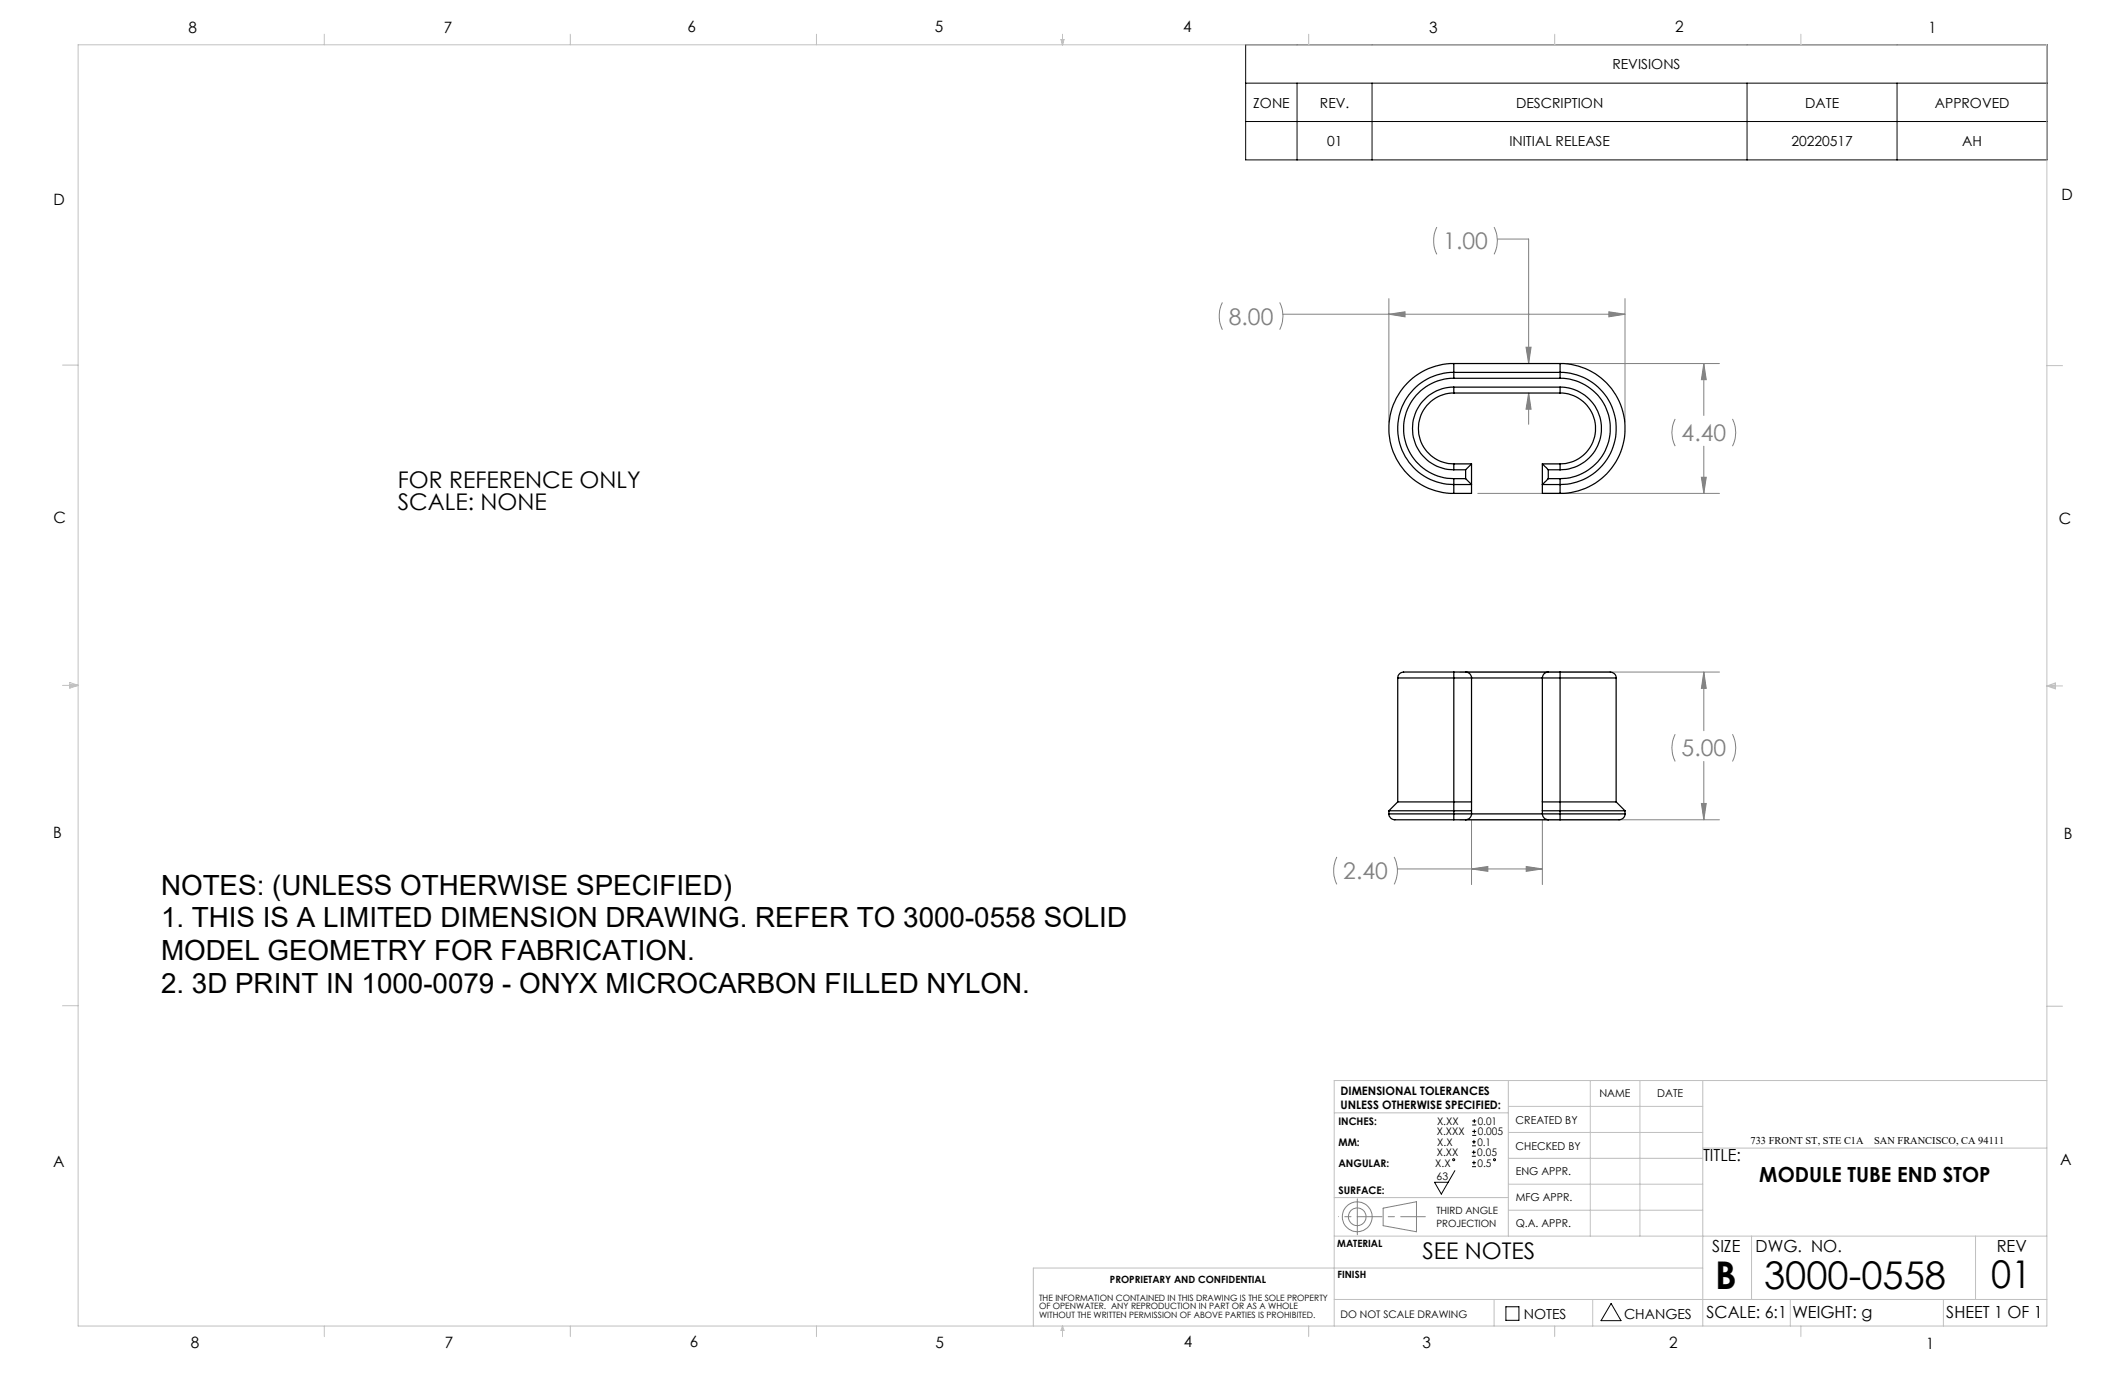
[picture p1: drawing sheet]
<svg xmlns="http://www.w3.org/2000/svg" width="432mm" height="279mm" viewBox="0 0 432 279" stroke-linecap="round" stroke-linejoin="round" font-family="sans-serif">
<g fill="none" stroke="#000" stroke-width=".2">
<path d="M253.1 9.1h162.9v23.4h-162.9zM253.1 16.9h162.9M263.6 16.9v15.6M278.8 16.9v15.6M355 16.9v15.6M385.5 16.9v15.6M253.1 24.7h162.9M295.6 237.9l-2.7 4.7-1.4-2.4h2.8M299.1 234.9h.8M299.1 234.1h.8M299.1 232.8h.8M299.1 232h.8"/>
<path d="M299.1 237.1h.8M299.1 236.3h.8M299.2 228.6h.8M299.2 227.8h.8M299.2 230.7h.8M299.2 229.9h.8M299.5 233.8v.8M299.5 231.6v.8M299.5 235.9v.8M299.6 227.4v.8M299.6 229.5v.8M306 265.5h2.6v2.8h-2.6z"/>
<path d="M327.4 264.9l2 3.5h-4.1z"/>
<circle cx="295.4" cy="235.7" r=".2"/>
<circle cx="303.7" cy="235.7" r=".2"/>
</g>
<g fill="none" stroke="#808080" stroke-width=".2">
<path d="M292 46.1a6.4 6.4 0 0 0 0 5.6M303.6 46.1a6.1 6.1 0 0 1 0 5.6M304.3 48.6h6.3v25.3M248.4 61.5a6.4 6.4 0 0 0 0 5.5M260 61.5a6.1 6.1 0 0 1 0 5.5M260.7 63.9h69.5M282.2 60.7v25.1M282.2 63.9l3.3-.5v1zM310.1 70.6h1l-.5 3.3zM310.6 79.9v6.3M310.6 79.9l.5 3.2h-1zM318.3 73.9h31.1"/>
<path d="M326.9 63.4l3.3 .5-3.3 .5zM330.2 60.7v25.1M346.2 73.9v10.5M346.2 73.9l.5 3.3h-1zM340.4 85.1a6.1 6.1 0 0 0 0 5.6M345.7 97h1l-.5 3.3zM346.2 90.7v9.6M352 85.1a6.1 6.1 0 0 1 0 5.6M300.3 100.3h49.1M296.7 136.6h52.7M346.2 136.6v11.9M346.2 136.6l.5 3.3h-1z"/>
<path d="M340.4 149.2a6.1 6.1 0 0 0 0 5.5M346.2 154.7v11.9M352 149.2a6.1 6.1 0 0 1 0 5.5M271.6 174.1a6.4 6.4 0 0 0 0 5.6M283.3 174.1a6.1 6.1 0 0 1 0 5.6M284 176.6h29.4M296.7 166.6h52.7M299 166.7v13M299 176.6l3.3-.5v1zM310.1 176.1l3.3 .5-3.3 .5zM313.4 166.7v13M345.7 163.3h1l-.5 3.3z"/>
<path d="M281.1 245.5l6.7-1.3v6.1l-6.7-1.2z"/>
<circle cx="275.8" cy="247.3" r="1.8"/>
<circle cx="275.8" cy="247.3" r="3"/>
</g>
<path d="M275.8 247.2h13.8" fill="none" stroke="#808080" stroke-width=".2" stroke-dasharray="15.2 1.3 1.3 1.3" stroke-dashoffset="10.2"/>
<path d="M275.8 247.2v-3.6M275.8 247.2v3.7" fill="none" stroke="#808080" stroke-width=".2" stroke-dasharray="15.2 1.3 1.3 1.3"/>
<path d="M275.8 247.2h-3.8" fill="none" stroke="#808080" stroke-width=".2" stroke-dasharray="15.2 1.3 1.3 1.3" stroke-dashoffset="15.2"/>
<g fill="none" stroke="#c0c0c0" stroke-width=".2">
<path d="M15.9 9.1h400v260.4h-400zM65.9 6.9v2.2M115.9 6.9v2.2M165.9 6.9v2.2M215.6 8h.6l-.3 1.1zM215.7 8l.2 1.1M215.9 6.9v2.2M216 8l-.1 1.1M265.9 6.9v2.2M315.9 6.9v2.2M365.9 6.9v2.2M12.7 74.2h3.2"/>
<path d="M415.9 74.3h3.2M12.7 139.3h3.2M14.2 139.1l1.7 .2M14.2 138.7l1.7 .6-1.7 .5zM15.9 139.3l-1.7 .3M415.9 139.4h3.2M415.9 139.4l1.8-.6v1.2zM415.9 139.4l1.8 .3M417.7 139.2l-1.8 .2M12.7 204.4h3.2M306.5 219.6v31.6M323.1 219.6v31.6"/>
<path d="M333.2 219.6v31.6M346 219.6v49.9M415.9 204.5h3.2M415.9 219.6h-144.8v49.9M271.1 226.1h35.4M306.5 235.4h39.5M306.5 230.1h39.5M306.5 224.8h39.5M346 233.3h69.9M271.1 251.2h144.8M271.1 243.3h35.4M306.5 245.9h39.5"/>
<path d="M306.5 240.6h39.5M346 257.7h-136v11.8M355.9 251.2v12.9M401.4 251.2v12.9M65.9 269.5v2.1M115.9 269.5v2.1M165.9 269.5v2.1M215.9 269.5v2.1M215.9 269.5l.3 .8h-.6zM265.9 269.5v2.1M271.1 264.1h144.8M303.6 264.1v5.4"/>
<path d="M315.9 269.5v2.1M323.6 264.1v5.4M363.8 264.1v5.4M365.9 269.5v2.1M394.9 264.1v5.4"/>
</g>
<path d="M345.7 163.3h1l-.5 3.3zM346.2 136.6l.5 3.3h-1zM299 176.6l3.3-.5v1zM310.1 176.1l3.3 .5-3.3 .5zM282.2 63.9l3.3-.5v1zM326.9 63.4l3.3 .5-3.3 .5zM346.2 73.9l.5 3.3h-1zM345.7 97h1l-.5 3.3zM310.6 79.9l.5 3.2h-1zM310.1 70.6h1l-.5 3.3z" fill="#808080"/>
<g fill="none" stroke="#000" stroke-width=".25">
<path d="M295.4 75.7a11.4 11.4 0 0 0-11.4 11.4 11.4 11.4 0 0 0 11.4 11.4M295.4 75.7v1.2M295.4 76.9a10.2 10.2 0 0 0-10.2 10.2 10.2 10.2 0 0 0 10.2 10.2M295.4 78.7a8.4 8.4 0 0 0-8.4 8.4 8.4 8.4 0 0 0 8.4 8.4M295.4 78.7v1.2M295.4 79.9a7.2 7.2 0 0 0-7.2 7.2 7.2 7.2 0 0 0 7.2 7.2M295.4 73.9a13.2 13.2 0 0 0-13.2 13.2 13.2 13.2 0 0 0 13.2 13.2M295.4 73.9v1.8M295.4 75.7h21.6M295.4 76.9h21.6M295.4 78.7h21.6M295.4 79.9h21.6"/>
<path d="M295.4 73.9h21.6M317 75.7a11.4 11.4 0 0 1 11.4 11.4 11.4 11.4 0 0 1-11.4 11.4M317 76.9a10.2 10.2 0 0 1 10.2 10.2 10.2 10.2 0 0 1-10.2 10.2M317 75.7v1.2M317 78.7a8.4 8.4 0 0 1 8.4 8.4 8.4 8.4 0 0 1-8.4 8.4M317 79.9a7.2 7.2 0 0 1 7.2 7.2 7.2 7.2 0 0 1-7.2 7.2M317 78.7v1.2M317 73.9a13.2 13.2 0 0 1 13.2 13.2 13.2 13.2 0 0 1-13.2 13.2M317 73.9v1.8M295.4 97.3v1.2M295.4 94.3v1.2M295.4 98.5v1.8"/>
<path d="M295.4 97.3h2.4M295.4 95.5h2.4M295.4 94.3h3.6M297.8 97.3l1.2 1.2h-3.6M297.8 95.5v1.8M299 94.3l-1.2 1.2M299 94.3v6h-3.6M313.4 94.3l1.2 1.2M313.4 94.3v6h3.6M313.4 94.3h3.6M314.6 97.3l-1.2 1.2h3.6M314.6 97.3h2.4"/>
<path d="M314.6 95.5v1.8M314.6 95.5h2.4M317 97.3v1.2M317 94.3v1.2M317 98.5v1.8M284 137.8h11.4M284 137.8v25.1M295.4 136.6h-6.2a16.1 16.1 0 0 0-4.6 .2l-.5 .5-.1 .5M295.4 136.6v1.2M295.4 137.8v27.6M295.4 137.8h21.6M295.4 136.6h21.6"/>
<path d="M297.8 136.6a1.19 1.19 0 0 1 1.2 1.2v27.6a1.25 1.25 0 0 1-1.2 1.2M314.6 136.6a1.19 1.19 0 0 0-1.2 1.2v27.6a1.25 1.25 0 0 0 1.2 1.2M317 136.6h6.2a16.1 16.1 0 0 1 4.7 .2l.3 .3 .2 .7M317 136.6v1.2M317 137.8h11.4M317 137.8v27.6M328.4 137.8v25.1M282.2 165.4a1.49 1.49 0 0 0 2 1.2h11.2M282.2 164.7h16.8M282.2 165.4h13.2M282.2 164.7v.7M284 162.9h15"/>
<path d="M284 162.9l-1.8 1.8M295.4 165.4v1.2M295.4 165.4h21.6M295.4 166.6h21.6M313.4 164.7h16.8M313.4 162.9h15M317 165.4v1.2M317 165.4h13.2M328.4 162.9l1.8 1.8M330.2 165.4a1.49 1.49 0 0 1-2 1.2h-11.2M330.2 164.7v.7"/>
</g>
<g font-size="7.8">
<text x="348.5" y="261.9">B</text>
<text x="358.5" y="261.9">3000-0558</text>
<text x="404.6" y="261.8">01</text>
</g>
<g font-size="5.6">
<text x="32.7" y="181.8">NOTES: (UNLESS OTHERWISE SPECIFIED)</text>
<text x="32.7" y="188.4">1. THIS IS A LIMITED DIMENSION DRAWING. REFER TO 3000-0558 SOLID</text>
<text x="32.7" y="195.1">MODEL GEOMETRY FOR FABRICATION.</text>
<text x="32.7" y="201.7">2. 3D PRINT IN 1000-0079 - ONYX MICROCARBON FILLED NYLON.</text>
</g>
<g font-size="4.7" fill="#808080">
<text x="293.3" y="50.7">1.00</text>
<text x="249.7" y="66">8.00</text>
<text x="341.7" y="89.7">4.40</text>
<text x="341.7" y="153.7">5.00</text>
<text x="273" y="178.7">2.40</text>
</g>
<g font-size="4.7">
<text x="80.8" y="99.2">FOR REFERENCE ONLY</text>
<text x="80.8" y="103.7">SCALE: NONE</text>
<text x="289" y="255.9">SEE NOTES</text>
</g>
<text font-size="4.2" x="357.5" y="240.3">MODULE TUBE END STOP</text>
<g font-size="3.4">
<text x="346.1" y="235.9">TITLE:</text>
<text x="347.9" y="254.3">SIZE</text>
<text x="356.7" y="254.4">DWG. NO.</text>
<text x="405.7" y="254.5">REV</text>
<text x="346.8" y="267.9">SCALE: 6:1</text>
<text x="364.2" y="267.9">WEIGHT: g</text>
<text x="395.5" y="267.9">SHEET 1 OF 1</text>
</g>
<g font-size="3.2">
<text x="38.3" y="6.7">8</text>
<text x="90.2" y="6.7">7</text>
<text x="139.7" y="6.5">6</text>
<text x="190" y="6.5">5</text>
<text x="240.4" y="6.5">4</text>
<text x="290.4" y="6.7">3</text>
<text x="340.4" y="6.5">2</text>
<text x="391.9" y="6.7">1</text>
<text x="10.9" y="41.6">D</text>
<text x="418.9" y="40.7">D</text>
<text x="10.9" y="106.3">C</text>
<text x="418.4" y="106.4">C</text>
<text x="10.8" y="170.2">B</text>
<text x="419.4" y="170.6">B</text>
<text x="10.8" y="237.2">A</text>
<text x="418.6" y="236.8">A</text>
<text x="38.8" y="273.8">8</text>
<text x="90.4" y="273.8">7</text>
<text x="140.2" y="273.8">6</text>
<text x="190.1" y="273.9">5</text>
<text x="240.5" y="273.8">4</text>
<text x="289" y="273.9">3</text>
<text x="339.1" y="273.8">2</text>
<text x="391.4" y="274.1">1</text>
</g>
<g font-size="2.8">
<text x="327.6" y="14.1">REVISIONS</text>
<text x="254.7" y="21.8">ZONE</text>
<text x="268.2" y="21.8">REV.</text>
<text x="308.1" y="21.8">DESCRIPTION</text>
<text x="366.8" y="21.8">DATE</text>
<text x="393.2" y="21.8">APPROVED</text>
<text x="269.7" y="29.6">01</text>
<text x="306.7" y="29.6">INITIAL RELEASE</text>
<text x="364" y="29.6">20220517</text>
<text x="398.7" y="29.6">AH</text>
<text x="309.6" y="268">NOTES</text>
<text x="330" y="268">CHANGES</text>
</g>
<g font-size="2.4">
<text x="272.4" y="222.5">DIMENSIONAL TOLERANCES</text>
<text x="272.4" y="225.3">UNLESS OTHERWISE SPECIFIED:</text>
</g>
<g font-size="2.2">
<text x="325" y="222.9">NAME</text>
<text x="336.8" y="222.9">DATE</text>
<text x="308" y="233.6">CHECKED BY</text>
<text x="308" y="228.4">CREATED BY</text>
<text x="308" y="238.8">ENG APPR.</text>
<text x="308" y="244">MFG APPR.</text>
<text x="308" y="249.3">Q.A. APPR.</text>
</g>
<g font-size="2.1">
<text x="272" y="228.6">INCHES:</text>
<text x="272" y="232.8">MM:</text>
<text x="292" y="230.7">X.XXX</text>
<text x="292" y="228.6">X.XX</text>
<text x="292.1" y="232.8">X.X</text>
<text x="300.2" y="232.8">0.1</text>
<text x="300.3" y="228.6">0.01</text>
<text x="300.3" y="230.7">0.005</text>
<text x="355.7" y="232.4">733 FRONT ST, STE C1A</text>
<text x="380.8" y="232.4">SAN FRANCISCO, CA 94111</text>
<text x="272" y="237">ANGULAR:</text>
<text x="291.6" y="237">X.X</text>
<text x="291.9" y="239.8">63</text>
<text x="292" y="234.9">X.XX</text>
<text x="300.2" y="234.9">0.05</text>
<text x="300.2" y="237">0.5</text>
<text x="272" y="242.6">SURFACE:</text>
<text x="272.4" y="267.8">DO NOT SCALE DRAWING</text>
</g>
<g font-size="2">
<text x="291.9" y="246.8">THIRD ANGLE</text>
<text x="291.9" y="249.3">PROJECTION</text>
<text x="271.7" y="253.4">MATERIAL</text>
<text x="225.5" y="260.6">PROPRIETARY AND CONFIDENTIAL</text>
<text x="271.8" y="259.7">FINISH</text>
</g>
<g font-size="1.8">
<text x="211.1" y="264.3">THE INFORMATION CONTAINED IN THIS DRAWING IS THE SOLE PROPERTY</text>
<text x="211.1" y="266.1">OF OPENWATER. ANY REPRODUCTION IN PART OR AS A WHOLE</text>
<text x="211.1" y="267.8">WITHOUT THE WRITTEN PERMISSION OF ABOVE PARTIES IS PROHIBITED.</text>
</g>
</svg>
